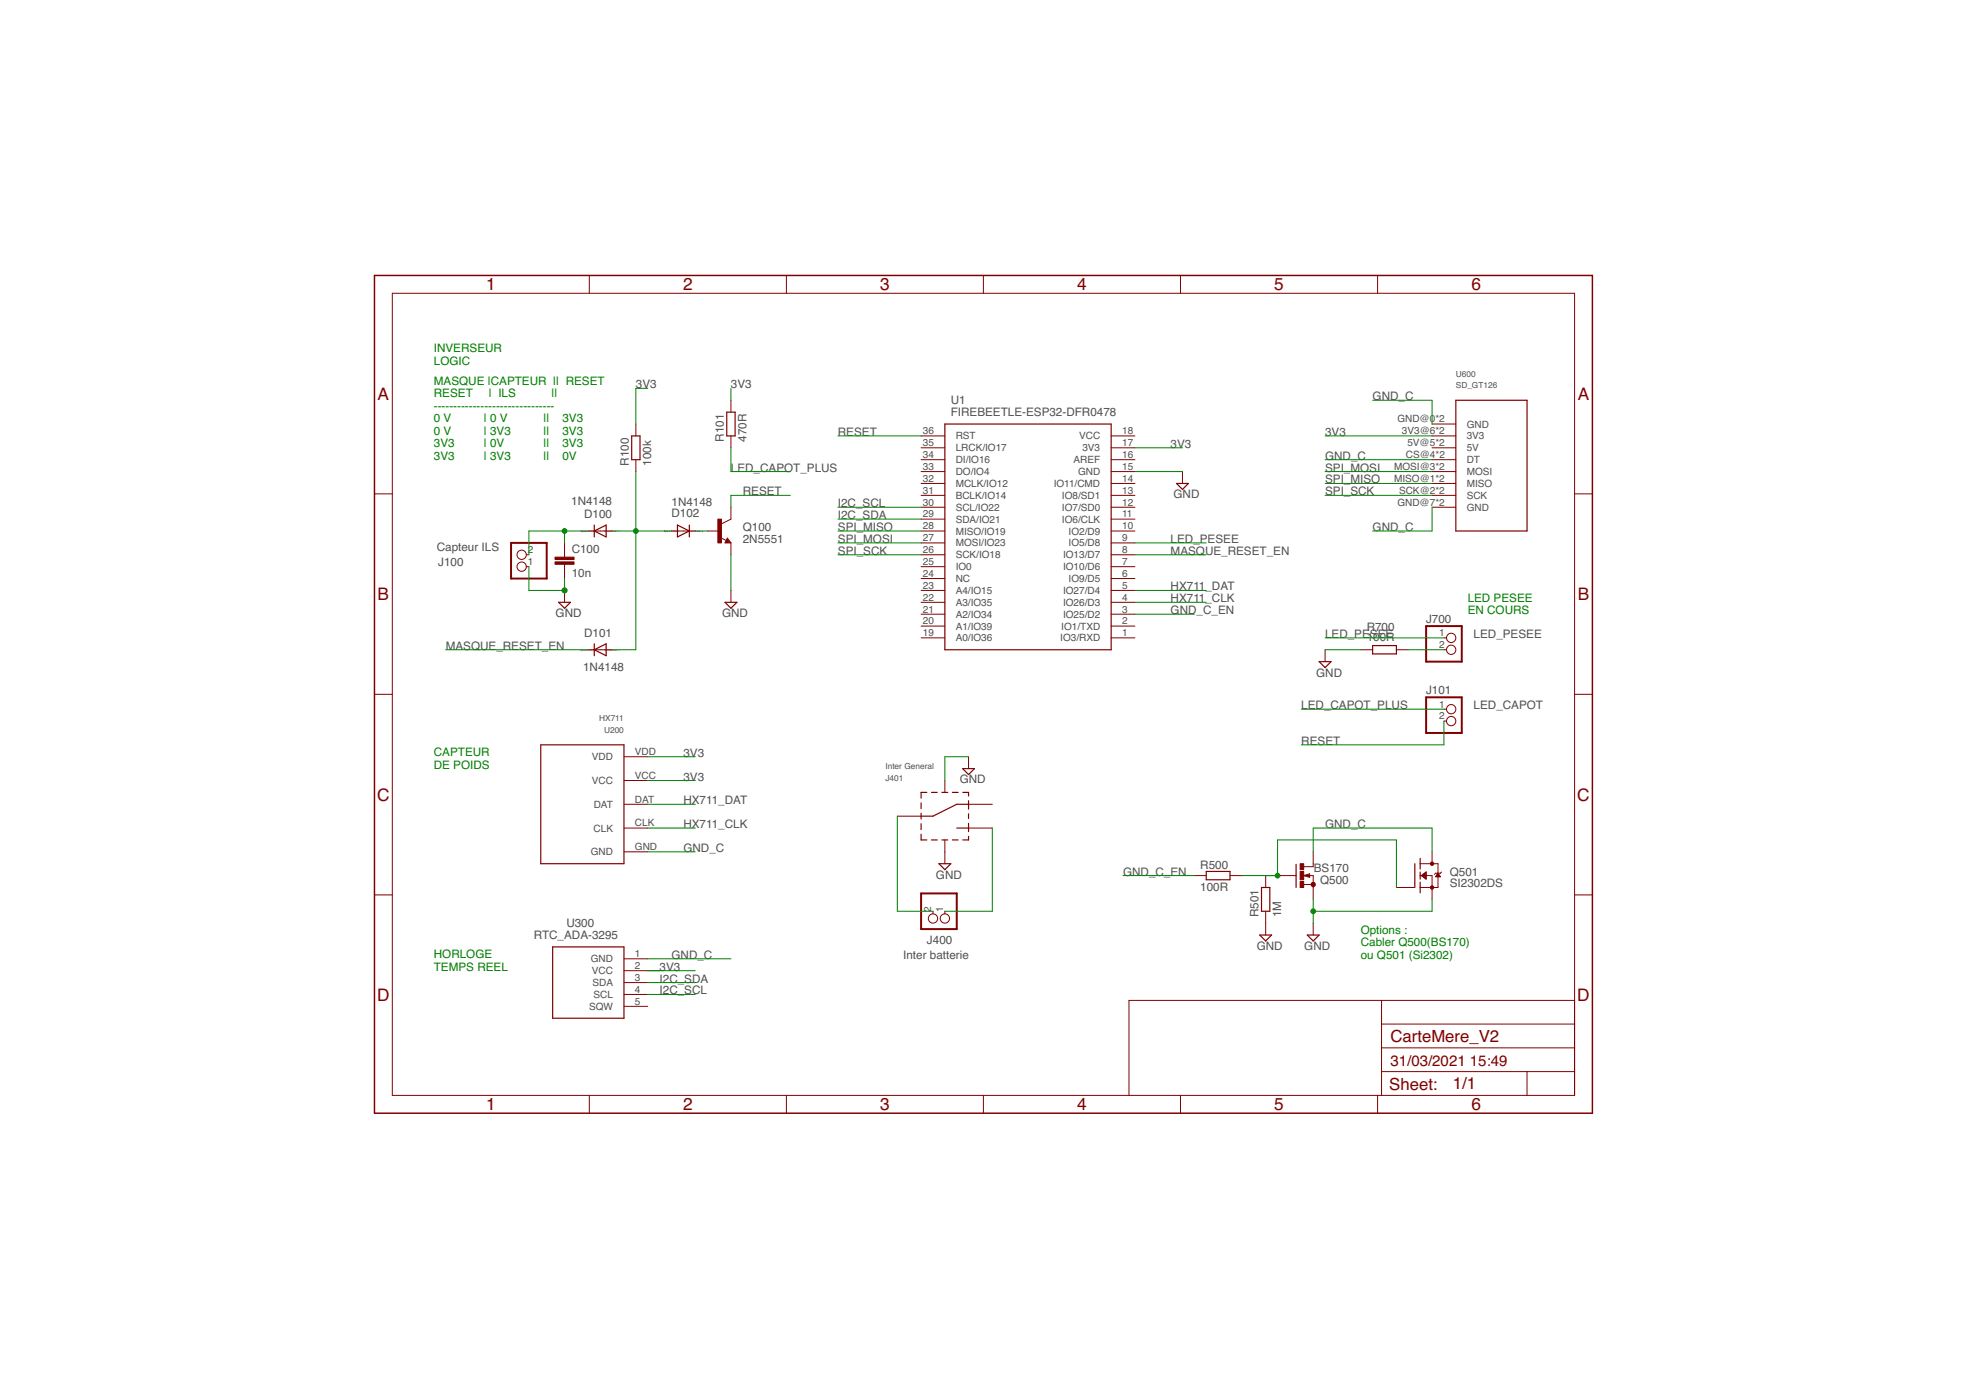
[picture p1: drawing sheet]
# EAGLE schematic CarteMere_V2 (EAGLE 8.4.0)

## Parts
C100  10n  C-EU050-035X075  [C050-035X075]
D100  1N4148  1N4148DO35-10  [DO35-10]
D101  1N4148  1N4148DO35-10  [DO35-10]
D102  1N4148  1N4148DO35-10  [DO35-10]
J100  Capteur ILS  PINHD-1X2  [1X02]
J101  LED_CAPOT  PINHD-1X2  [1X02]
J400  Inter batterie  PINHD-1X2  [1X02]
J401  Inter General  COMMUTATEUR_GLISSIERE_1RT_100MA  [COMMUTATEUR_GLISSIERE_1RT_100MA]
J700  LED_PESEE  PINHD-1X2  [1X02]
Q100  2N5551  2N5551-NPN-TO92-EBC  [TO92-EBC]
Q500  BS170  [SOT54E]
Q501  SI2302DS  [SOT23]
R100  100k  R_1/4W10  [0207/10]
R101  470R  R_1/4W10  [0207/10]
R500  100R  R_1/4W10  [0207/10]
R501  1M  R_1/4W10  [0207/10]
R700  100R  R_1/4W10  [0207/10]
U1  FIREBEETLE-ESP32-DFR0478  [FIREBEETLE_ESP32]
U200  HX711  SPARKFUN_HX711_LOAD_CELL  [SPARKFUN_HX711_LOAD_CELL]
U300  RTC_ADA-3295  [ADA3295]
U600  SD_GT126  [SD_GT126]

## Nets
3V3: R100.2 R101.2 U1.17(3V3) U200.VCC U200.VDD U300.2(VCC) U600.3V3@6(3V3) U600.3V3@9(3V3)
GND: C100.2 J100.1 J401.GNDA J401.GNDB Q100.E Q500.S Q501.2(S) R501.1 R700.1 U1.15(GND)
GND_C: Q500.D Q501.3(D) U200.GND U300.1(GND) U600.CS@4(DT) U600.CS@11(DT) U600.GND@0(GND) U600.GND@7(GND) U600.GND@8(GND) U600.GND@15(GND)
GND_C_EN: R500.1 U1.3(IO25/D2)
HX711_CLK: U1.4(IO26/D3) U200.CLK
HX711_DAT: U1.5(IO27/D4) U200.DAT
I2C_SCL: U1.30(SCL/IO22) U300.4(SCL)
I2C_SDA: U1.29(SDA/IO21) U300.3(SDA)
LED_CAPOT_PLUS: J101.1 R101.1
LED_PESEE: J700.1 U1.9(IO5/D8)
MASQUE_RESET_EN: D101.C U1.8(IO13/D7)
N$1: Q500.G Q501.1(G) R500.2 R501.2
N$2: J700.2 R700.2
N$5: D100.A D101.A D102.A R100.1
N$6: C100.1 D100.C J100.2
N$8: D102.C Q100.B
N$11: J400.2 J401.COM
N$13: J400.1 J401.OUTA(OUT1)
RESET: J101.2 Q100.C U1.36(RST)
SPI_MISO: U1.28(MISO/IO19) U600.MISO@1(MISO) U600.MISO@14(MISO)
SPI_MOSI: U1.27(MOSI/IO23) U600.MOSI@3(MOSI) U600.MOSI@12(MOSI)
SPI_SCK: U1.26(SCK/IO18) U600.SCK@2(SCK) U600.SCK@13(SCK)
Unconnected: J401.OUTB(OUT2) U1.1(IO3/RXD) U1.2(IO1/TXD) U1.6(IO9/D5) U1.7(IO10/D6) U1.10(IO2/D9) U1.11(IO6/CLK) U1.12(IO7/SD0) U1.13(IO8/SD1) U1.14(IO11/CMD) U1.16(AREF) U1.18(VCC) U1.19(A0/IO36) U1.20(A1/IO39) U1.21(A2/IO34) U1.22(A3/IO35) U1.23(A4/IO15) U1.24(NC) U1.25(IO0) U1.31(BCLK/IO14) U1.32(MCLK/IO12) U1.33(DO/IO4) U1.34(DI/IO16) U1.35(LRCK/IO17) U300.5(SQW) U600.5V@5(5V) U600.5V@10(5V)

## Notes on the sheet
- INVERSEUR 
  LOGIC
- MASQUE |CAPTEUR  ||  RESET
  RESET     |  ILS           ||
  ------------------------------- 
  0 V          | 0 V           ||    3V3
  0 V          | 3V3          ||    3V3
  3V3         | 0V            ||    3V3
  3V3         | 3V3          ||    0V
- LED PESEE 
  EN COURS
- CAPTEUR 
  DE POIDS
- Options :
  Cabler Q500(BS170)
  ou Q501 (Si2302)
- HORLOGE
  TEMPS REEL
